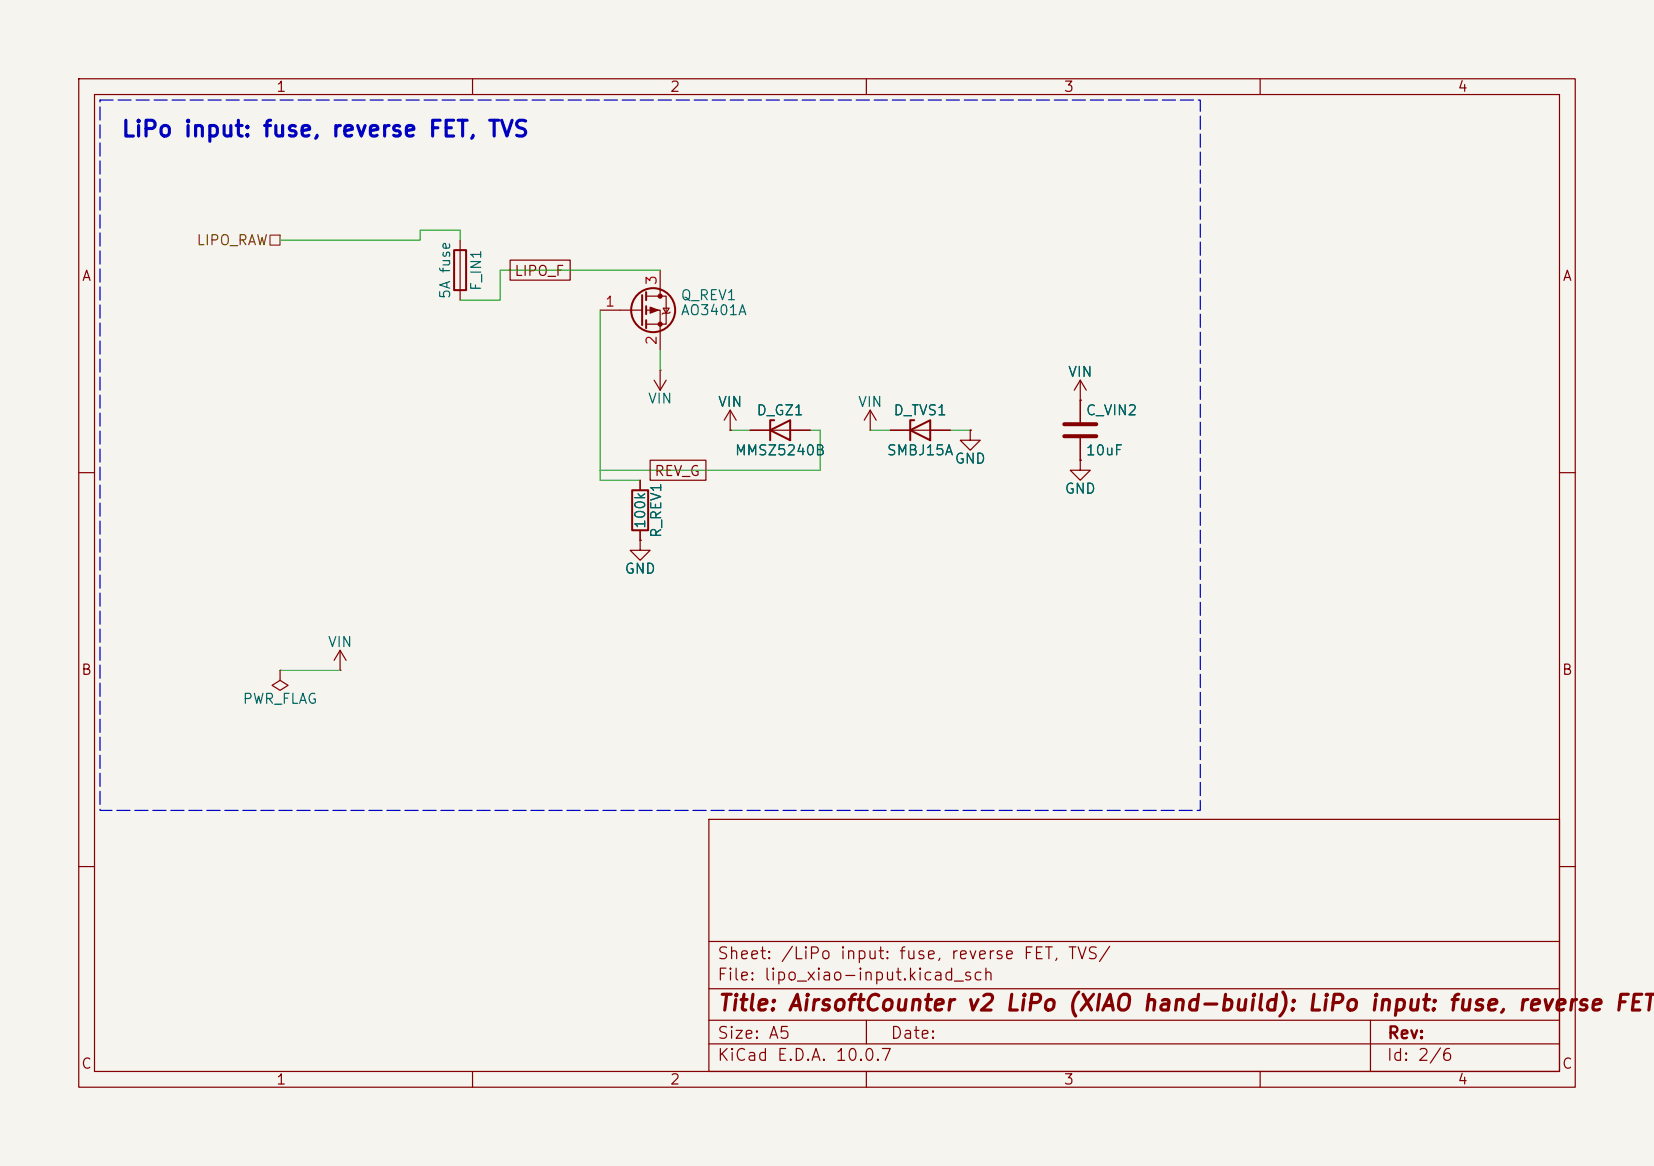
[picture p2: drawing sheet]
<svg xmlns="http://www.w3.org/2000/svg" width="210mm" height="148mm" viewBox="0 0 210 148" stroke-linecap="round" stroke-linejoin="round" font-family="sans-serif">
<path d="M0 0h210v148h-210z" fill="#f5f4ef" stroke="#f5f4ef" stroke-width=".13"/>
<g fill="none" stroke="#840000" stroke-width=".15">
<path d="M10 10h190v128h-190zM12 12h186v124h-186zM60 10v2M110 10v2M160 10v2M58.4 30.5v7.6M64.8 33h7.6v2.6h-7.6zM76.2 39.4h5.3M82 37.6h2.6v3.5h-2.6M82 39.4h1.8v5.1M83.8 34.3v3.3M84.2 39.1h.8l-.4 .7z"/>
<path d="M85.1 39.6l-.1 .2h-.8l-.1 .1M82.5 58.4h7.1v2.6h-7.1zM83.1 48.3l.7 1.2M83.8 47h.1M83.8 47v2.5M84.6 48.3l-.8 1.2M92.7 54.6h.1M92.7 52.1l-.8 1.2M92.7 52.1l.8 1.2M92.7 52.1v2.5M95.2 54.6h7.7M110.5 54.6h.1"/>
<path d="M110.5 52.1l-.8 1.2M110.5 52.1l.8 1.2M110.5 52.1v2.5M113 54.6h7.6M123.2 54.6v1.3h1.3l-1.3 1.3-1.3-1.3h1.3M123.2 54.6h.1M137.2 58.4v1.3h1.2l-1.2 1.3-1.3-1.3h1.3M137.2 58.4h.1M137.2 50.8h.1M137.2 48.3v5.3M137.2 55.6v2.8M137.2 48.3l-.8 1.2"/>
<path d="M137.2 48.3l.7 1.2M10 60h2M81.3 68.6v1.3h1.2l-1.2 1.2-1.3-1.2h1.3M81.3 68.6h.1M81.3 61v1.2M81.3 67.3v1.3M198 60h2M35.6 85.1v1.3l1 .6-1 .6-1.1-.6 1.1-.6M35.6 85.1h.1M43.2 85.1h.1M43.2 82.6l-.8 1.2M43.2 82.6l.7 1.2"/>
<path d="M43.2 82.6v2.5M10 110h2M90 104h108v32h-108zM90 119.5h108M198 110h2M60 136v2M90 132.5h108M90 129.5h108M90 125.5h108M110 136v2M110 129.5v3M160 136v2"/>
<path d="M174 129.5v6.5"/>
</g>
<g fill="none" stroke="#840000" stroke-width=".25">
<path d="M57.7 31.8h1.5v5h-1.5zM81.5 37.5v3.8M82 37.1v1M82 38.9v1M82 40.6v1.1M97.8 54.6l2.5-1.3v2.6zM98.3 53.3h-.5v2.6M115.6 54.6l2.5-1.3v2.6zM116.1 53.3h-.5v2.6M80.3 62.2h2v5.1h-2z"/>
<circle cx="82.9" cy="39.4" r="2.79"/>
</g>
<path d="M135.1 53.8h4.1M135.1 55.4h4.1" fill="none" stroke="#840000" stroke-width=".51"/>
<g fill="#840000" stroke="#840000" stroke-width=".15">
<path d="M82.5 39l1.1 .4-1.1 .4z"/>
<circle cx="83.8" cy="37.6" r=".25"/>
<circle cx="83.8" cy="41.1" r=".25"/>
</g>
<path d="M34.3 29.8h1.3v1.3h-1.3z" fill="none" stroke="#725600" stroke-width=".15"/>
<path d="M35.6 30.5h17.7v-1.3h5.1v1.3M76.2 39.4v21.6h5.1M83.8 34.3h-20.3v3.8h-5.1M83.8 44.5v2.5M92.7 54.6h2.5M102.9 54.6h1.2v5.1h-27.9M110.5 54.6h2.5M120.6 54.6h2.6M35.6 85.1h7.6" fill="none" stroke="#009600" stroke-width=".13"/>
<path d="M12.7 12.7h139.7v90.2h-139.7z" fill="none" stroke="#0000c2" stroke-width=".15" stroke-dasharray="1.7 .6"/>
<text font-size="2" fill="#0000c2" x="15.3" y="17.9">LiPo input: fuse, reverse FET, TVS</text>
<text font-size="2" fill="#840000" x="91" y="128.8">Title: AirsoftCounter v2 LiPo (XIAO hand-build): LiPo input: fuse, reverse FET,</text>
<g font-size="1.5" fill="#840000">
<text x="91" y="124.8">File: lipo_xiao-input.kicad_sch</text>
<text x="91" y="122.1">Sheet: /LiPo input: fuse, reverse FET, TVS/</text>
<text x="91" y="135">KiCad E.D.A. 10.0.7</text>
<text x="91" y="132.2">Size: A5</text>
<text x="113" y="132.2">Date:</text>
<text x="176" y="135">Id: 2/6</text>
<text x="176.1" y="132.2">Rev:</text>
</g>
<g font-size="1.3" fill="#840000">
<text x="35" y="12">1</text>
<text x="85" y="12">2</text>
<text x="135" y="12">3</text>
<text x="185" y="12">4</text>
<text x="10.3" y="36">A</text>
<text x="65.2" y="35.3">LIPO_F</text>
<text x="198.3" y="36">A</text>
<text x="83" y="60.7">REV_G</text>
<text x="10.2" y="86">B</text>
<text x="198.2" y="86">B</text>
<text x="10.2" y="136">C</text>
<text x="35" y="138">1</text>
<text x="85" y="138">2</text>
<text x="135" y="138">3</text>
<text x="185" y="138">4</text>
<text x="198.2" y="136">C</text>
</g>
<text font-size="1.3" fill="#725600" x="24.9" y="31.4">LIPO_RAW</text>
<g font-size="1.3" fill="#006464">
<text x="57.5" y="38" transform="rotate(-90 57.5 38)">5A fuse</text>
<text x="61.4" y="37" transform="rotate(-90 61.4 37)">F_IN1</text>
<text x="86.3" y="38.4">Q_REV1</text>
<text x="86.3" y="40.3">AO3401A</text>
<text x="82.2" y="51.6">VIN</text>
<text x="91.1" y="52">VIN</text>
<text x="96" y="53">D_GZ1</text>
<text x="108.9" y="52">VIN</text>
<text x="113.4" y="53">D_TVS1</text>
<text x="135.5" y="48.2">VIN</text>
<text x="137.8" y="53">C_VIN2</text>
<text x="93.2" y="58.1">MMSZ5240B</text>
<text x="112.5" y="58.1">SMBJ15A</text>
<text x="121.1" y="59.2">GND</text>
<text x="137.8" y="58.1">10uF</text>
<text x="135.1" y="63">GND</text>
<text x="82.2" y="67.2" transform="rotate(-90 82.2 67.2)">100k</text>
<text x="84.3" y="68.4" transform="rotate(-90 84.3 68.4)">R_REV1</text>
<text x="79.2" y="73.1">GND</text>
<text x="41.5" y="82.5">VIN</text>
<text x="30.7" y="89.7">PWR_FLAG</text>
</g>
<g font-size="1.3" fill="#a90000">
<text x="76.7" y="39.2">1</text>
<text x="83.7" y="36.3" transform="rotate(-90 83.7 36.3)">3</text>
<text x="83.7" y="43.9" transform="rotate(-90 83.7 43.9)">2</text>
</g>
</svg>
